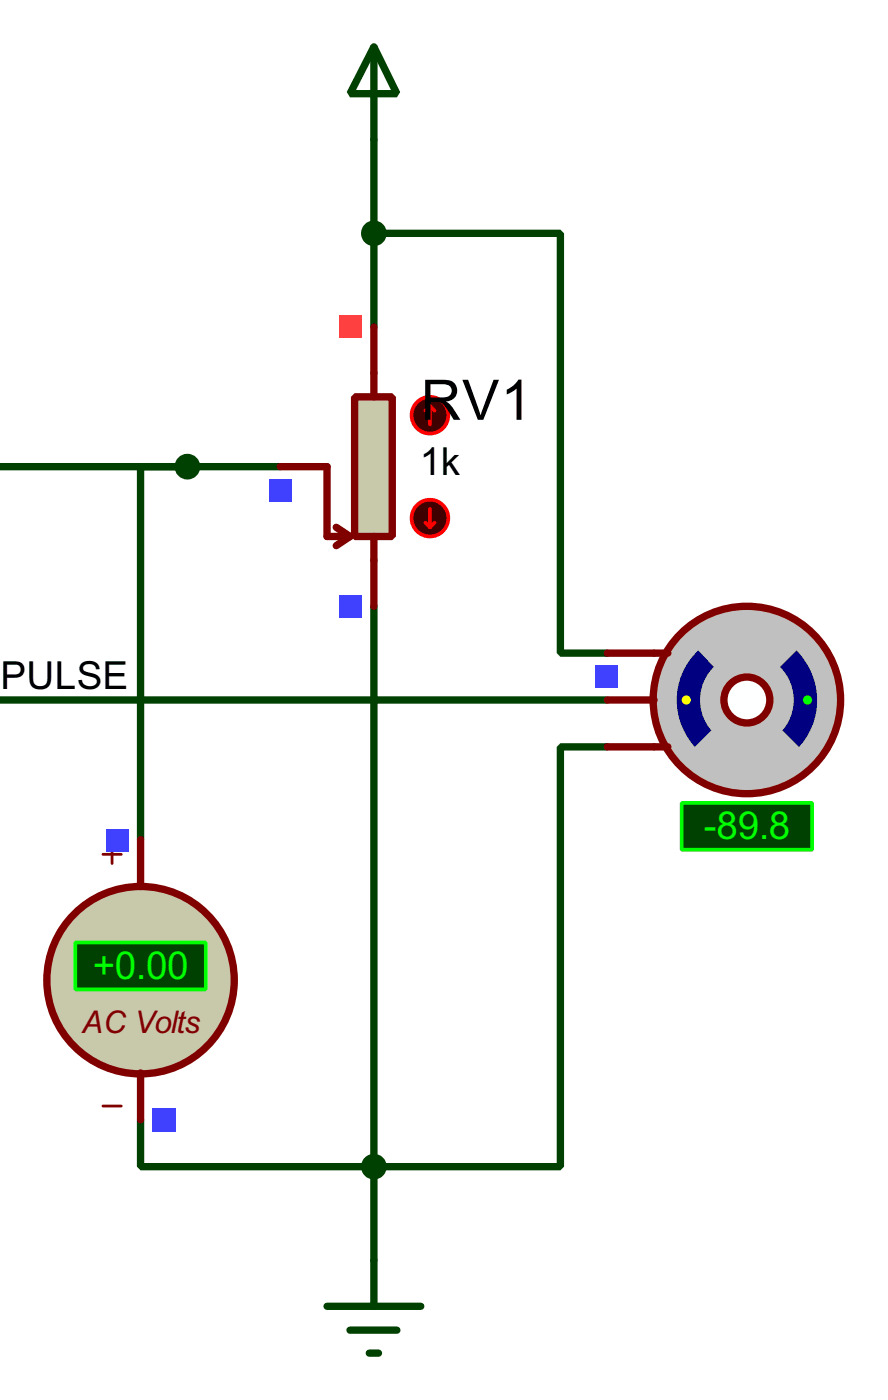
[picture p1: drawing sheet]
<svg xmlns="http://www.w3.org/2000/svg" width="48mm" height="76mm" viewBox="0 0 48 76" stroke-linecap="round" stroke-linejoin="round" font-family="sans-serif">
<path d="M20.4 12.7h10.1v22.9h2.6M20.4 7.6v10.2M-.1 38.1h33.2M0 25.4h15.3M10.2 25.4h-2.5v20.3M20.4 33v35.6M33.1 40.7h-2.6v22.8h-22.8v-2.5" fill="none" stroke="#004000" stroke-width=".4"/>
<path d="M19.3 21.6h2.1v7.6h-2.1z" fill="#c8c8aa" stroke="#800000" stroke-width=".4"/>
<path d="M20.4 17.8v3.8M15.3 25.4h2.5v3.8h1.3M18.3 28.7l.8 .5M19.1 29.2l-.8 .5M20.4 29.2v3.8" fill="none" stroke="#800000" stroke-width=".4"/>
<circle cx="23.4" cy="28.2" r="1" fill="#400000" stroke="#f00" stroke-width=".2"/>
<path d="M23.2 28.5l.2 .2M23.4 27.7v1M23.7 28.5l-.3 .2" fill="none" stroke="#f00" stroke-width=".2"/>
<circle cx="23.4" cy="22.6" r="1" fill="#400000" stroke="#f00" stroke-width=".2"/>
<path d="M23.4 22.1l.3 .3M23.4 22.1l-.2 .3M23.4 22.1v1" fill="none" stroke="#f00" stroke-width=".2"/>
<path d="M18.5 17.2h1.2v1.2h-1.2z" fill="#ff4040"/>
<g fill="#4040ff">
<path d="M18.5 32.4h1.2v1.3h-1.2z"/>
<path d="M14.7 26.1h1.2v1.2h-1.2z"/>
</g>
<circle cx="40.6" cy="38.1" r="5.1" fill="#c0c0c0" stroke="#800000" stroke-width=".4"/>
<circle cx="40.6" cy="38.1" r="1.25" fill="#feffff" stroke="#800000" stroke-width=".4"/>
<path d="M35.6 35.6h.8M35.6 40.7h.8" fill="none" stroke="#800000" stroke-width=".4"/>
<path d="M38 35.4a3.7 3.7 0 0 1 5.4 0l-.9 .9a2.53 2.53 0 0 0-3.6 0z" fill-rule="evenodd" fill="#c0c0c0" stroke="#c0c0c0" stroke-width=".4"/>
<g fill="#000080">
<path d="M43.4 35.4a3.8 3.8 0 0 1 0 5.4l-.9-.9a2.54 2.54 0 0 0 0-3.6z" fill-rule="evenodd"/>
<path d="M38 35.4l.9 .9a2.54 2.54 0 0 0 0 3.6l-.9 .9a3.8 3.8 0 0 1 0-5.4z" fill-rule="evenodd"/>
</g>
<path d="M38 40.8l.9-.9a2.54 2.54 0 0 0 3.6 0l.9 .9a3.8 3.8 0 0 1-5.4 0z" fill-rule="evenodd" fill="#c0c0c0" stroke="#c0c0c0" stroke-width=".4"/>
<circle cx="37.4" cy="38.1" r=".25" fill="#ff0"/>
<circle cx="44" cy="38.1" r=".25" fill="#0f0"/>
<path d="M37.1 43.7h7.1v2.6h-7.1z" fill="#004000" stroke="#0f0" stroke-width=".2"/>
<path d="M33.1 38.1h2.5M33.1 35.6h2.5M33.1 40.7h2.5" fill="none" stroke="#800000" stroke-width=".4"/>
<path d="M32.4 36.2h1.3v1.3h-1.3z" fill="#4040ff"/>
<circle cx="7.6" cy="53.4" r="5.1" fill="#c8c8aa" stroke="#800000" stroke-width=".4"/>
<path d="M5.6 46.5h1M6.1 46v1M5.6 60.2h1" fill="none" stroke="#800000" stroke-width=".15"/>
<path d="M4.1 51.3h7.1v2.6h-7.1z" fill="#004000" stroke="#0f0" stroke-width=".2"/>
<path d="M7.7 45.7v2.6M7.7 58.4v2.6" fill="none" stroke="#800000" stroke-width=".4"/>
<g fill="#4040ff">
<path d="M8.3 60.3h1.3v1.3h-1.3z"/>
<path d="M5.8 45.1h1.2v1.3h-1.2z"/>
</g>
<g fill="#004000" stroke="#004000" stroke-width=".4">
<circle cx="20.3" cy="63.5" r=".5"/>
<circle cx="20.3" cy="12.7" r=".5"/>
<circle cx="10.2" cy="25.4" r=".5"/>
</g>
<path d="M20.4 2.6l1.2 2.5h-2.5zM20.4 2.6v5M17.8 71.1h5.1M19.1 72.4h2.5M20.1 73.7h.5M20.4 68.6v2.5" fill="none" stroke="#004000" stroke-width=".4"/>
<text font-size="3.4" x="22.9" y="22.9">RV1</text>
<g font-size="2.4">
<text x="22.9" y="25.9">1k</text>
<text x="0" y="37.5">PULSE</text>
</g>
<g font-size="2.4" fill="#0f0">
<text x="38.3" y="45.7">-89.8</text>
<text x="5.1" y="53.3">+0.00</text>
</g>
<text font-size="1.9" fill="#800000" x="4.5" y="56.2">AC Volts</text>
</svg>
